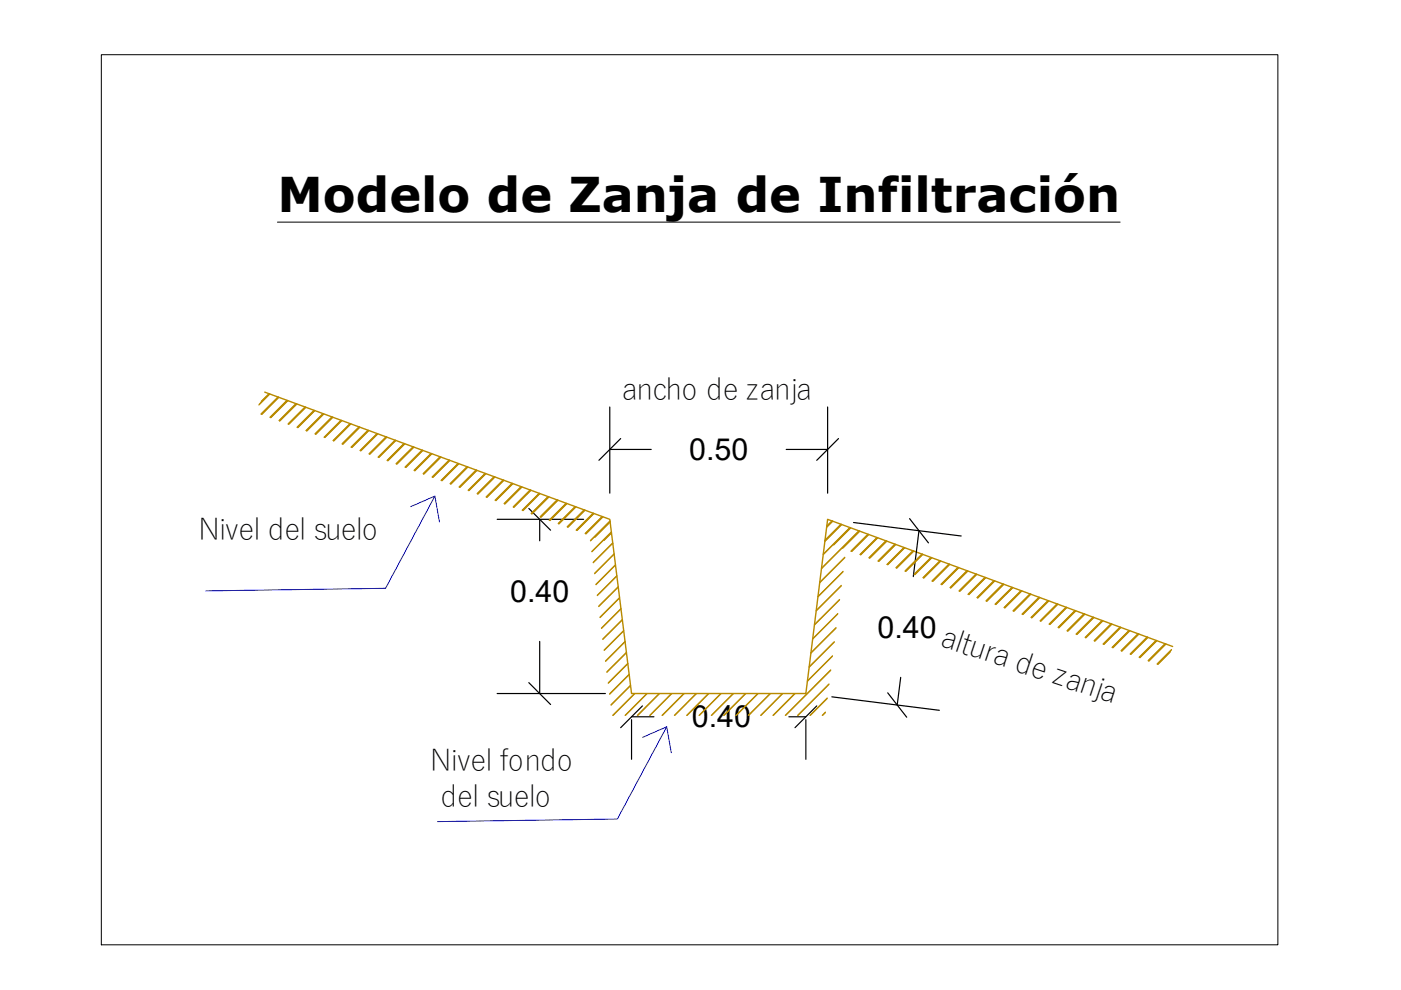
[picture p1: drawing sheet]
<svg xmlns="http://www.w3.org/2000/svg" width="297mm" height="210mm" viewBox="0 0 297 210" stroke-linecap="round" stroke-linejoin="round" font-family="sans-serif">
<!-- layer: 0 -->
<path d="M56.1 83.1l73.2 27 4.6 36.9h37l4.6-36.9 73.1 27" fill="none" stroke="#b88a00" stroke-width=".3"/>
<g fill="none" stroke="#000" stroke-width=".25">
<path d="M129.3 86.3v18.3M129.3 95.3h8.8M131.6 93l-4.6 4.6M166.7 95.3h8.8M175.5 86.3v18.3M177.8 93l-4.6 4.6M105.4 110.1h18.3M112.1 107.8l4.6 4.6M114.4 110.1v4.6M181 110.8l22.8 2.8M192.8 110l4.1 5.1M194.8 112.5l-1.2 9.8"/>
<path d="M114.4 136v11M105.4 147h23M112.1 144.7l4.6 4.7M133.9 152.6v8.4M133.9 152h4.7M136.2 149.7l-4.6 4.6M167.3 152h3.6M170.9 152.6v8.4M173.2 149.7l-4.6 4.6M176.4 147.7l22.8 2.9M188.2 146.9l4 5.2M191 143.6l-.8 5.9"/>
</g>
<g fill="none" stroke="#b88a00" stroke-width=".25">
<path d="M57 83.5l-1.6 1.6M57.1 83.5l-1.7 1.7M57.2 83.5l-2.2 2.2M57.2 83.5l-2.3 2.4M58.9 84.2l-3.6 3.6M59 84.2l-3.6 3.6M59.1 84.2l-3.6 3.6M59.1 84.2l-3.6 3.7M60.8 84.9l-3.6 3.6M60.9 84.9l-3.6 3.6M61 84.9l-3.6 3.6M61 85l-3.6 3.6"/>
<path d="M62.7 85.6l-3.5 3.6M62.8 85.6l-3.6 3.6M62.9 85.6l-3.6 3.6M62.9 85.7l-3.6 3.6M64.7 86.3l-3.6 3.6M64.8 86.3l-3.6 3.6M64.9 86.4l-3.7 3.6M66.6 87l-3.6 3.6M66.7 87l-3.6 3.7M66.8 87.1l-3.6 3.6M68.5 87.7l-3.6 3.6M68.6 87.7l-3.6 3.7"/>
<path d="M68.7 87.8l-3.6 3.6M70.4 88.4l-3.6 3.6M70.4 88.4l-3.5 3.6M70.5 88.5l-3.6 3.6M70.6 88.5l-3.6 3.6M72.3 89.1l-3.6 3.6M72.4 89.1l-3.6 3.6M72.4 89.2l-3.6 3.6M72.5 89.2l-3.6 3.6M74.2 89.8l-3.6 3.6M74.3 89.8l-3.6 3.6M74.3 89.9l-3.6 3.6"/>
<path d="M74.4 89.9l-3.6 3.6M76.1 90.5l-3.6 3.6M76.2 90.5l-3.6 3.6M76.2 90.6l-3.6 3.6M76.3 90.6l-3.6 3.6M78 91.2l-3.6 3.6M78.1 91.2l-3.6 3.6M78.1 91.3l-3.6 3.6M78.2 91.3l-3.6 3.6M79.9 91.9l-3.6 3.6M80 91.9l-3.6 3.6M80.1 92l-3.6 3.6"/>
<path d="M81.8 92.6l-3.6 3.6M81.9 92.6l-3.5 3.7 3.6-3.6M82 92.7l-3.6 3.6M83.8 93.3l-3.6 3.6M83.9 93.4l-3.6 3.6M85.7 94l-3.6 3.6M85.8 94.1l-3.6 3.6M85.9 94.1l-3.6 3.6M87.6 94.7l-3.6 3.6M87.6 94.8l-3.6 3.6M87.7 94.8l-3.6 3.6M87.8 94.8l-3.6 3.6"/>
<path d="M89.5 95.4l-3.6 3.6M89.5 95.5l-3.6 3.6M89.6 95.5l-3.6 3.6M89.7 95.5l-3.6 3.6M91.4 96.1l-3.6 3.6M91.5 96.2l-3.6 3.6M91.6 96.2l-3.6 3.6M93.3 96.8l-3.6 3.6M93.4 96.9l-3.6 3.6M93.5 96.9l-3.6 3.6M95.2 97.6l-3.6 3.5M95.3 97.6l-3.6 3.6 3.6-3.6"/>
<path d="M95.4 97.6l-3.6 3.6M97.1 98.3l-3.6 3.6M97.2 98.3l-3.6 3.6M97.3 98.3l-3.6 3.6M99 99l-3.6 3.6M99.1 99l-3.6 3.6M99.2 99l-3.6 3.6M100.9 99.7l-3.6 3.6M101 99.7l-3.6 3.6M101 99.7l-3.5 3.6M101.1 99.7l-3.6 3.6M102.8 100.4l-3.5 3.5"/>
<path d="M102.9 100.4l-3.5 3.6 3.6-3.6M103 100.4l-3.6 3.6M104.8 101.1l-3.6 3.6M104.9 101.1l-3.6 3.6M104.9 101.1l-3.6 3.7M106.7 101.8l-3.6 3.6M106.8 101.8l-3.6 3.6M106.8 101.8l-3.5 3.7M108.6 102.5l-3.6 3.6M108.7 102.5l-3.6 3.6M108.8 102.6l-3.6 3.6M110.5 103.2l-3.6 3.6"/>
<path d="M110.6 103.2l-3.6 3.6M110.7 103.3l-3.6 3.5M112.4 103.9l-3.6 3.6M112.5 103.9l-3.6 3.6M112.6 103.9l-3.6 3.7M114.3 104.6l-3.6 3.6M114.4 104.6l-3.6 3.6M114.5 104.6l-3.6 3.7M116.2 105.3l-3.6 3.6M116.3 105.3l-3.6 3.6M116.4 105.4l-3.6 3.6M118.1 106l-3.6 3.6"/>
<path d="M118.2 106l-3.6 3.6M118.3 106.1l-3.6 3.6M120 106.7l-3.6 3.6M120.1 106.7l-3.6 3.6M120.2 106.8l-3.6 3.6M121.9 107.4l-3.6 3.6M122 107.4l-3.6 3.6M122.1 107.4l-3.7 3.7M122.1 107.5l-3.6 3.6M123.8 108.1l-3.6 3.6M123.9 108.1l-3.6 3.6M124 108.1l-3.6 3.7"/>
<path d="M124 108.2l-3.6 3.6M125.8 108.8l-3.6 3.6M125.9 108.9l-3.6 3.6M127.7 109.5l-3.6 3.6M127.8 109.6l-3.6 3.6M129.3 110.4l-4.1 4.2M129.3 110.5l-4.1 4.2M129.3 110.6l-3.2 3.3M129.3 110.7l-3.1 3.2M129.6 112.9l-1.6 1.7M129.6 112.8l-4.1 4.1M129.6 112.9l-4.1 4.1"/>
<path d="M129.6 113l-1.5 1.6M129.9 115.1l-4.1 4.1M129.9 115.3h.1M129.9 115.2l-4.1 4.1M130.2 117.4l-4.1 4.2M130.2 117.5l-4.1 4.1M130.5 119.7l-4.2 4.2M130.5 119.8l-4.1 4.2M176.4 110.4l-1.1 1.1M176.4 110.5l-1.1 1.1M176.5 110.5l-1.2 1.2M176.6 110.5l-1.3 1.3"/>
<path d="M178.3 111.1l-3.4 3.4M178.4 111.2l-3.5 3.4M178.4 111.2l-3.5 3.5M178.5 111.2l-3.6 3.6M179.1 118.2l-5.3 5.3M179.1 118.3l-5.3 5.3M180.2 111.8l-5.7 5.7M180.3 111.9l-5.8 5.7M180.3 111.9l-3.6 3.6M180.4 111.9l-3.6 3.6M182.1 112.5l-7.9 8M182.2 112.6l-8 8"/>
<path d="M182.2 112.6l-3.6 3.6M182.3 112.6l-3.6 3.6M184 113.3l-3.6 3.6M184.1 113.3l-3.6 3.6M184.2 113.3l-3.6 3.6M185.9 114l-3.6 3.6M186 114l-3.6 3.6M186.1 114l-3.7 3.6M186.1 114l-3.6 3.6M187.8 114.7l-3.6 3.6M187.9 114.7l-3.6 3.6M188 114.7l-3.7 3.6"/>
<path d="M188 114.7l-3.6 3.6M189.7 115.4l-3.6 3.6M189.8 115.4l-3.6 3.6M189.9 115.4l-3.6 3.6M191.6 116.1l-3.6 3.6M191.7 116.1l-3.6 3.6M191.8 116.1l-3.6 3.6M193.5 116.8l-3.6 3.6M193.6 116.8l-3.6 3.6M193.7 116.8l-3.6 3.6M193.8 116.8l-3.7 3.7M195.5 117.5l-3.6 3.6"/>
<path d="M195.6 117.5l-3.6 3.6M195.7 117.5l-3.7 3.7M197.4 118.2l-3.6 3.6M197.5 118.2l-3.6 3.6M197.6 118.3l-3.6 3.6M199.3 118.9l-3.6 3.6M199.4 118.9l-3.6 3.6M199.5 119l-3.6 3.6M201.2 119.6l-3.6 3.6M201.3 119.6l-3.6 3.6M201.4 119.7l-3.6 3.6M130.8 122.1l-4.2 4.1"/>
<path d="M130.8 122.2l-4.2 4.1M131.1 124.4l-4.2 4.1M131.1 124.5l-4.2 4.1M131.4 126.7l-4.2 4.2M131.4 126.8l-4.2 4.1M131.7 129l-4.2 4.2M131.7 129.1l-4.2 4.1M131.9 131.4l-4.1 4.1M132 131.4l-4.2 4.2M132.2 133.7l-4.1 4.1M132.2 133.8l-4.1 4.1M132.5 136l-4.1 4.1"/>
<path d="M132.5 136.1l-4.1 4.1M132.8 138.3l-4.1 4.2M132.8 138.4l-4.1 4.1M176.5 139.1l-5.3 5.4M176.5 139l-5.3 5.4M176.9 136.2l-5.3 5.3M176.9 136.1l-5.3 5.3M177.2 133.1l-5.3 5.3M177.2 133.2l-5.3 5.3M177.6 130.2l-5.3 5.3M177.6 130.1l-5.3 5.3M178 127.2l-5.3 5.3"/>
<path d="M178 127.1l-5.3 5.3M178.4 124.1l-5.3 5.3M178.4 124.2l-5.4 5.3M178.7 121.2l-5.3 5.4M178.8 121.1l-5.4 5.3M203.1 120.3l-3.6 3.6M203.2 120.3l-3.6 3.6M203.2 120.3l-3.6 3.7M203.3 120.4l-3.6 3.6M205 121l-3.6 3.6M205.1 121l-3.6 3.6M205.1 121.1l-3.6 3.6"/>
<path d="M205.2 121.1l-3.6 3.6M206.9 121.7l-3.6 3.6M207 121.7l-3.6 3.6M207.1 121.8l-3.7 3.5M207.1 121.8l-3.6 3.6M208.8 122.4l-3.6 3.6M208.9 122.4l-3.6 3.6M209 122.4l-3.6 3.6M209 122.5l-3.6 3.6M210.7 123.1l-3.6 3.6M210.8 123.1l-3.6 3.6M210.9 123.1l-3.6 3.7"/>
<path d="M210.9 123.2l-3.6 3.6M212.6 123.8l-3.6 3.6M212.7 123.8l-3.6 3.6M212.8 123.9l-3.6 3.6M212.9 123.9l-3.7 3.6M214.6 124.5l-3.6 3.6M214.7 124.6l-3.6 3.6M214.8 124.6l-3.7 3.6M216.5 125.2l-3.6 3.6M216.6 125.3l-3.6 3.6M216.7 125.3l-3.6 3.6M218.4 125.9l-3.6 3.6"/>
<path d="M218.5 126l-3.6 3.6M218.6 126l-3.6 3.6M220.3 126.6l-3.6 3.6M220.4 126.7l-3.6 3.6M220.5 126.7l-3.6 3.6M222.2 127.3l-3.6 3.6M222.3 127.4l-3.6 3.6 3.6-3.6M222.4 127.4l-3.6 3.6M224.1 128l-3.6 3.6M224.2 128.1l-3.6 3.6M224.3 128.1l-3.6 3.6M226 128.7l-3.6 3.6"/>
<path d="M226.1 128.8l-3.6 3.6M226.2 128.8l-3.6 3.6M227.9 129.4l-3.6 3.6M228 129.5l-3.6 3.6M228 129.5l-3.5 3.6M228.1 129.5l-3.6 3.6M229.8 130.1l-3.6 3.6M229.9 130.2l-3.6 3.6M230 130.2l-3.6 3.6M231.7 130.9l-3.6 3.6M231.9 130.9l-3.6 3.6M233.7 131.6l-3.6 3.5"/>
<path d="M233.7 131.6l-3.6 3.6M233.8 131.6l-3.6 3.6M235.6 132.2l-3.6 3.6M235.6 132.3l-3.6 3.6M235.7 132.3l-3.6 3.6M235.8 132.3l-3.6 3.6M237.5 132.9l-3.6 3.6M237.5 133l-3.6 3.6M237.6 133l-3.6 3.6M237.7 133l-3.6 3.6M239.4 133.7l-3.6 3.6M239.5 133.7l-3.6 3.6"/>
<path d="M239.6 133.7l-3.6 3.7M241.3 134.4l-3.6 3.6M241.4 134.4l-3.6 3.6M241.5 134.4l-3.6 3.6M243.2 135.1l-3.6 3.6M243.3 135.1l-3.6 3.6M243.4 135.1l-3.6 3.6M245.1 135.8l-3.6 3.6M245.2 135.8l-3.6 3.6 3.6-3.6M245.3 135.8l-3.6 3.6M247 136.5l-3.6 3.6M247.1 136.5l-3.6 3.6"/>
<path d="M247.2 136.5l-3.6 3.7M248.1 138.3l-2.6 2.6M248.1 138.1l-2.7 2.7M248.3 137.9l-2.9 2.9M248.4 137.7l-3.1 3.1M133.1 140.7l-4.1 4.1M133.1 140.7l-4.1 4.2M133.4 143l-4.2 4.1M133.4 143l-4.1 4.2M133.7 145.3l-4.2 4.1M133.7 145.4l-4.1 4.1M134.5 147l-4.6 4.7"/>
<path d="M134.6 147l-4.6 4.7M137.1 147l-4.6 4.7M137.2 147l-4.6 4.7M139.8 147l-4.7 4.7M139.8 147l-4.6 4.7M142.4 147l-4.6 4.7M142.5 147l-4.7 4.7M145 147l-4.6 4.7M145.1 147l-4.6 4.7M147.6 147l-4.6 4.7M147.7 147l-4.6 4.7M150.2 147l-4.6 4.7"/>
<path d="M150.3 147l-4.6 4.7M152.8 147l-4.6 4.7M152.9 147l-4.6 4.7M155.4 147l-4.6 4.7M155.5 147l-4.6 4.7M158.1 147l-4.7 4.7M158.1 147l-4.6 4.7M160.7 147l-4.7 4.7M160.8 147l-4.7 4.7M163.3 147l-4.7 4.7M163.4 147l-4.6 4.7M165.9 147l-4.6 4.7"/>
<path d="M166 147l-4.6 4.7M168.5 147l-4.6 4.7M168.6 147l-4.6 4.7M175 151l-.7 .7M175 151.1l-.6 .6M175.4 148l-3.7 3.7M175.4 148.1l-3.6 3.6M175.7 145.1l-6.5 6.6M175.8 145l-6.7 6.7M176.1 142l-9.6 9.7M176.1 142.1l-9.5 9.6"/>
</g>
<!-- layer: TERRENO -->
<path d="M58.8 47.1h178.7" fill="none" stroke="#000" stroke-width=".21"/>
<!-- layer: BORDE -->
<path d="M87.1 107.4l5.1-2.2-10.5 19.5-38.1 .6M92.2 105.2l1 5.5M136.2 156.3l5.2-2.2-10.5 19.6-38.1 .5M141.4 154.1l.9 5.5" fill="none" stroke="#00f" stroke-width=".21"/>
<!-- layer: 0 -->
<path d="M21.5 11.6h249.4v188.7h-249.4z" fill="none" stroke="#000" stroke-width=".21"/>
<text font-size="10.2" x="58.8" y="45">Modelo de Zanja de Infiltración</text>
<g font-size="6.5">
<text x="146.1" y="97.6">0.50</text>
<text x="108.2" y="127.6">0.40</text>
<text x="186" y="135.2">0.40</text>
<text x="146.7" y="154.2">0.40</text>
</g>
<g font-size="6.3">
<text x="131.9" y="84.8">ancho de zanja</text>
<text x="42.1" y="114.6">Nivel del suelo</text>
<text x="199.2" y="137" transform="rotate(18 199.2 137)">altura de zanja</text>
<text x="91.2" y="163.6">Nivel fondo</text>
<text x="93.5" y="171.2">del suelo</text>
</g>
</svg>
